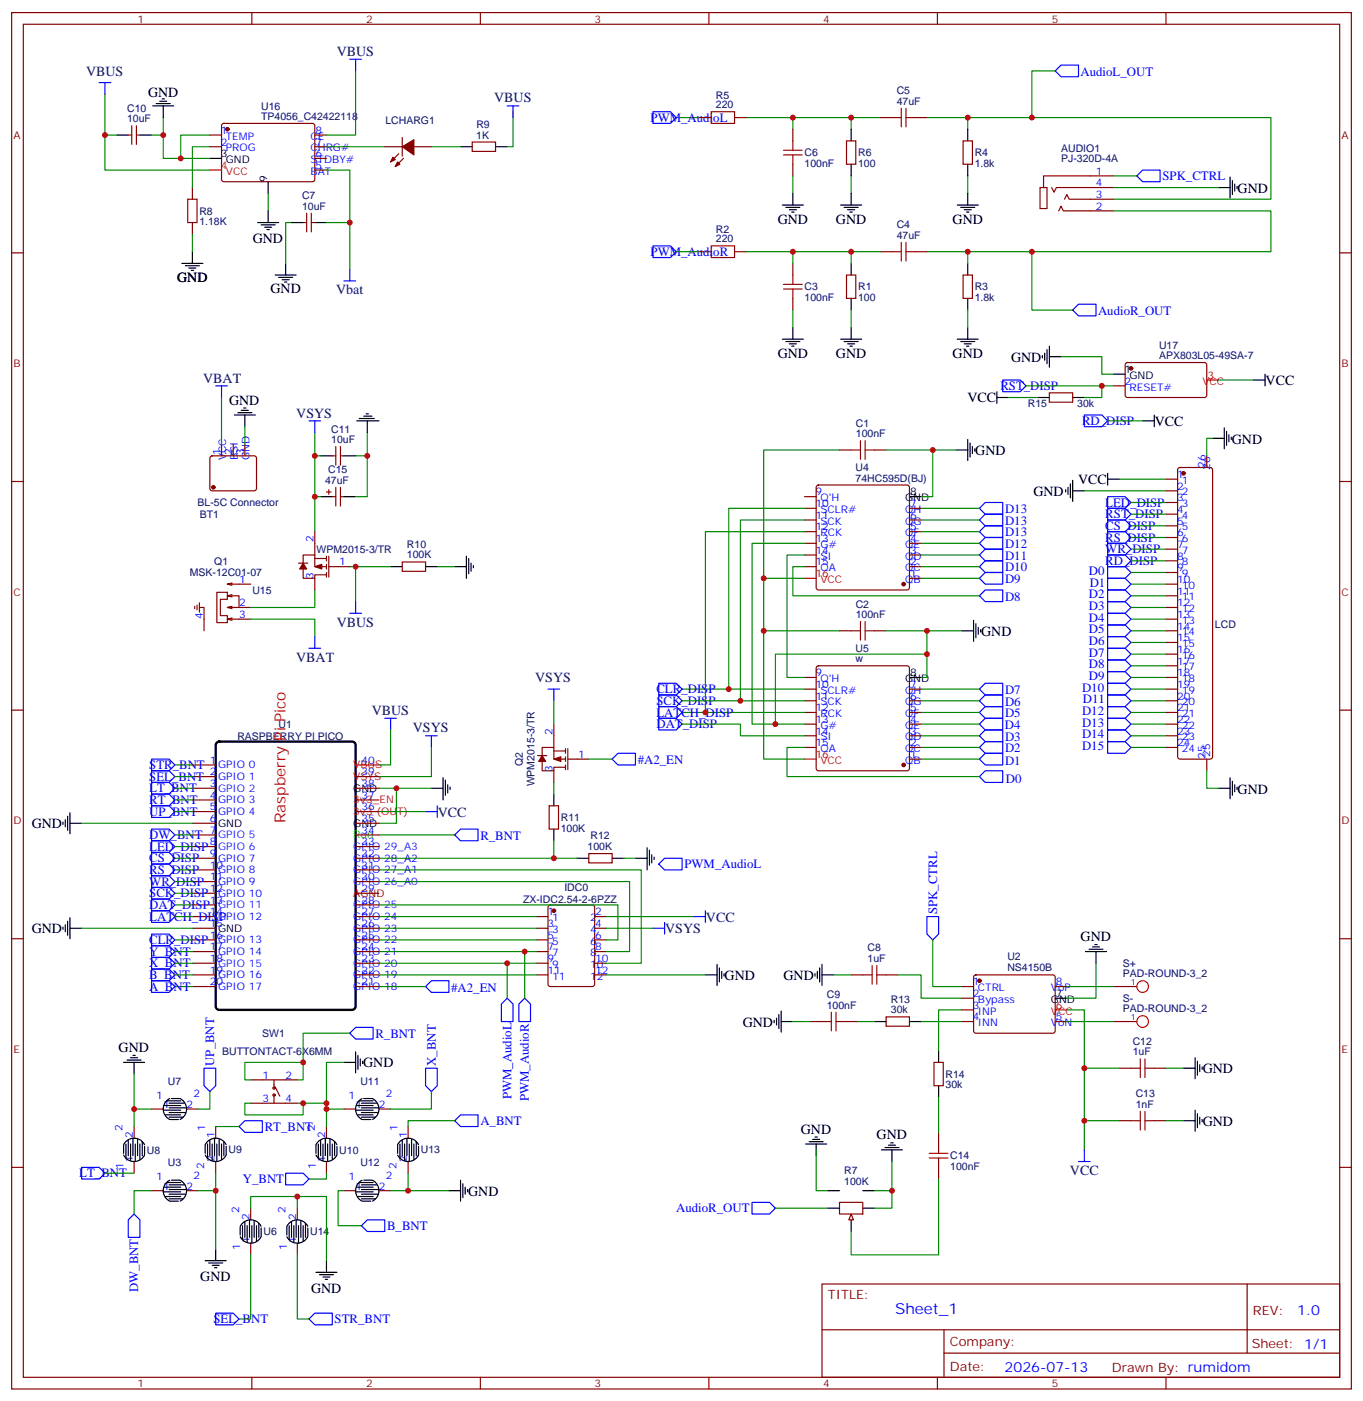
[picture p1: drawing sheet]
# EasyEDA schematic cheap-boy_(V1.0)_2026-07-27.json
TITLE: Sheet_1; REV: 1.0; Date: 2026-07-13; Sheet: 1/1; Drawn By: rumidom

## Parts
AUDIO1  PJ-320D-4A  [AUDIO-SMD_PJ-320D]
BT1  BL-5C Connector  [BL-5C CONNECTOR]
C1  100nF  [C0603]
C2  100nF  [C0603]
C3  100nF  [C0603]
C4  47uF  [C0805]
C5  47uF  [C0805]
C6  100nF  [C0603]
C7  10uF  [C0402]
C8  1uF  [C0603]
C9  100nF  [C0603]
C10  10uF  [C0402]
C11  10uF  [C0402]
C12  1uF  [C0603]
C13  1nF  [C0603]
C14  100nF  [C0603]
C15  47uF  [CAP-SMD_L3.2-W1.6-R-RD]
FPC  LCD  [FPC-SMD_24P-P0.50_FPC-05FB-24PH20]
IDC0  ZX-IDC2.54-2-6PZZ  [IDC-TH_12P-P2.54_ZX-IDC2.54-2-6PZZ]
LCHARG1  TJ-S1608SW6TGLC2R-A5  [LED0603-R-RD]
Q1  WPM2015-3/TR  [SOT-23-3_L2.9-W1.6-P1.90-LS2.8-BR]
Q2  WPM2015-3/TR  [SOT-23-3_L2.9-W1.6-P1.90-LS2.8-BR]
R1  100Ω  [R0603]
R2  220Ω  [R0603]
R3  1.8kΩ  [R0603]
R4  1.8kΩ  [R0603]
R5  220Ω  [R0603]
R6  100Ω  [R0603]
R7  100K  [RES-TH_WH160-1-104]
R8  1.18K  [R0402]
R9  1K  [R0402]
R10  100K  [R0402]
R11  100K  [R0402]
R12  100K  [R0402]
R13  30kΩ  [R0805]
R14  30kΩ  [R0805]
R15  30kΩ  [R0805]
S+  PAD-ROUND-3_2  [PADPAD]
S-  PAD-ROUND-3_2  [PADPAD]
SW1  BUTTONTACT-6X6MM  [SW-SMD_4P-L6.0-W6.0-P4.50-LS9.2]
U1  RASPBERRY PI PICO  [RASPBERRY PI PICO SMD]
U2  NS4150B  [SOIC-8_L4.9-W3.9-P1.27-LS6.0-BL]
U3  XBOX GAMEPAD DPAD BUTTON  [5MM MEMBRANE BUTTON PAD OK]
U4  74HC595D(BJ)  [SOIC-16_L9.9-W3.9-P1.27-LS6.0-BL]
U5  w  [SOIC-16_L9.9-W3.9-P1.27-LS6.0-BL]
U6  XBOX GAMEPAD DPAD BUTTON  [5MM MEMBRANE BUTTON PAD OK]
U7  XBOX GAMEPAD DPAD BUTTON  [5MM MEMBRANE BUTTON PAD OK]
U8  XBOX GAMEPAD DPAD BUTTON  [5MM MEMBRANE BUTTON PAD OK]
U9  XBOX GAMEPAD DPAD BUTTON  [5MM MEMBRANE BUTTON PAD OK]
U10  XBOX GAMEPAD DPAD BUTTON  [5MM MEMBRANE BUTTON PAD OK]
U11  XBOX GAMEPAD DPAD BUTTON  [5MM MEMBRANE BUTTON PAD OK]
U12  XBOX GAMEPAD DPAD BUTTON  [5MM MEMBRANE BUTTON PAD OK]
U13  XBOX GAMEPAD DPAD BUTTON  [5MM MEMBRANE BUTTON PAD OK]
U14  XBOX GAMEPAD DPAD BUTTON  [5MM MEMBRANE BUTTON PAD OK]
U15  MSK-12C01-07  [SW-SMD_MSK12CO2-BDM]
U16  TP4056_C42422118  [ESOP-8_L4.9-W3.9-P1.27-LS6.0-BL-EP-1]
U17  APX803L05-49SA-7  [SOT-23-3_L2.9-W1.3-P1.83-LS2.4-BL]

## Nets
GND: AUDIO1.4 BT1.3(GND) C1.2 C2.2 C3.2 C6.2 C7.1 C8.1 C9.1 C10.2 C11.2 C12.1 C13.2 C15.2 FPC.2 FPC.25 FPC.26 IDC0.12 R1.1 R3.1 R4.1 R6.1 R7.1 R7.4 R7.5 R8.1 R10.2 R12.1 SW1.3(C) SW1.4(D) U1.6(GND) U1.15(GND) U1.35(GND) U1.38(GND) U2.7(GND) U3.2 U4.8(GND) U4.13(G#) U5.8(GND) U5.13(G#) U6.2 U7.1 U8.2 U9.2 U10.2 U11.1 U12.2 U13.2 U14.2 U16.1(TEMP) U16.3(GND) U16.9(GND) U17.1(GND)
VBAT: BT1.1(VCC) U15.3
Vbat: C7.2 U16.5(BAT)
VBUS: C10.1 Q1.1(G) R9.2 R10.1 U1.40(VBUS) U16.4(VCC) U16.8(CE)
#A2_EN: Q2.1(G) U1.21(GPIO 18)
A_BNT: U1.20(GPIO 17) U13.1
AudioL_OUT: AUDIO1.3 C5.2 R4.2
AudioR_OUT: AUDIO1.2 C4.2 R3.2 R7.3
B_BNT: U1.19(GPIO 16) U12.1
CLR_DISP: U1.16(GPIO 13) U4.10(SCLR#) U5.10(SCLR#)
CS_DISP: FPC.5 U1.9(GPIO 7)
D0: FPC.9 U5.15(QA)
D1: FPC.10 U5.1(QB)
D2: FPC.11 U5.2(QC)
D3: FPC.12 U5.3(QD)
D4: FPC.13 U5.4(QE)
D5: FPC.14 U5.5(QF)
D6: FPC.15 U5.6(QG)
D7: FPC.16 U5.7(QH)
D8: FPC.17 U4.15(QA)
D9: FPC.18 U4.1(QB)
D10: FPC.19 U4.2(QC)
D11: FPC.20 U4.3(QD)
D12: FPC.21 U4.4(QE)
D13: FPC.22 U4.5(QF) U4.6(QG) U4.7(QH)
D14: FPC.23
D15: FPC.24
DAT_DISP: U1.13(GPIO 11) U5.14(SI)
DW_BNT: U1.7(GPIO 5) U3.1
LATCH_DISP: U1.14(GPIO 12) U4.12(RCK) U5.12(RCK)
LED_DISP: FPC.3 U1.8(GPIO 6)
LT_BNT: U1.3(GPIO 2) U8.1
PWM_AudioL: IDC0.9 R5.1 U1.23(GPIO 20)
PWM_AudioR: IDC0.7 R2.1 U1.24(GPIO 21)
R_BNT: SW1.1(A) SW1.2(B) U1.34(Run)
RD_DISP: C12.2 C13.1 FPC.1 FPC.8 IDC0.2 R15.1 U1.36(3v3 (OUT)) U2.6(VCC) U17.3(VCC)
RS_DISP: FPC.6 U1.10(GPIO 8)
RST_DISP: FPC.4 R15.2 U17.2(RESET#)
RT_BNT: U1.4(GPIO 3) U9.1
SCK_DISP: U1.12(GPIO 10) U4.11(SCK) U5.11(SCK)
SEL_BNT: U1.2(GPIO 1) U6.1
SPK_CTRL: AUDIO1.1 U2.1(CTRL)
STR_BNT: U1.1(GPIO 0) U14.1
UP_BNT: U1.5(GPIO 4) U7.2
VSYS: C11.1 C15.1 IDC0.4 Q1.2(S) Q2.2(S) U1.39(VSYS)
WR_DISP: FPC.7 U1.11(GPIO 9)
X_BNT: U1.18(GPIO 15) U11.2
Y_BNT: U1.17(GPIO 14) U10.1
Net-(C1-1): C1.1 C2.1 U4.16(VCC) U5.16(VCC)
Net-(C3-1): C3.1 C4.1 R1.2 R2.2
Net-(C5-1): C5.1 C6.1 R5.2 R6.2
Net-(C8-2): C8.2 U2.2(Bypass)
Net-(C9-2): C9.2 R13.1
Net-(C14-1): C14.1 R7.2
Net-(C14-2): C14.2 R14.1
Net-(IDC0-1): IDC0.1 U1.27(GPIO 24)
Net-(IDC0-3): IDC0.3 U1.26(GPIO 23)
Net-(IDC0-5): IDC0.5 U1.25(GPIO 22)
Net-(IDC0-6): IDC0.6 U1.28(GPIO 25)
Net-(IDC0-8): IDC0.8 U1.30(GPIO 26_A0)
Net-(IDC0-10): IDC0.10 U1.31(GPIO 27_A1)
Net-(IDC0-11): IDC0.11 U1.22(GPIO 19)
Net-(LCHARG1-1): LCHARG1.1(A) R9.1
Net-(LCHARG1-2): LCHARG1.2(K) U16.7(CHRG#)
Net-(Q1-3): Q1.3(D) U15.2
Net-(Q2-3): Q2.3(D) R11.2
Net-(R8-2): R8.2 U16.2(PROG)
Net-(R11-1): R11.1 R12.2 U1.32(GPIO 28_A2)
Net-(R13-2): R13.2 U2.4(INN)
Net-(R14-2): R14.2 U2.3(INP)
Net-(S+-1): S+.1(Pad) U2.8(VoP)
Net-(S--1): S-.1(Pad) U2.5(VoN)
Net-(U4-14): U4.14(SI) U5.9(Q'H)

Not connected (* = marked no-connect by the designer): BT1 2(BSI); U1 29(AGND) 33(GPIO 29_A3) 37(3v3_EN); U4 9(Q'H); U15 1 4; U16 6(STDBY#)

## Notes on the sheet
- GND
